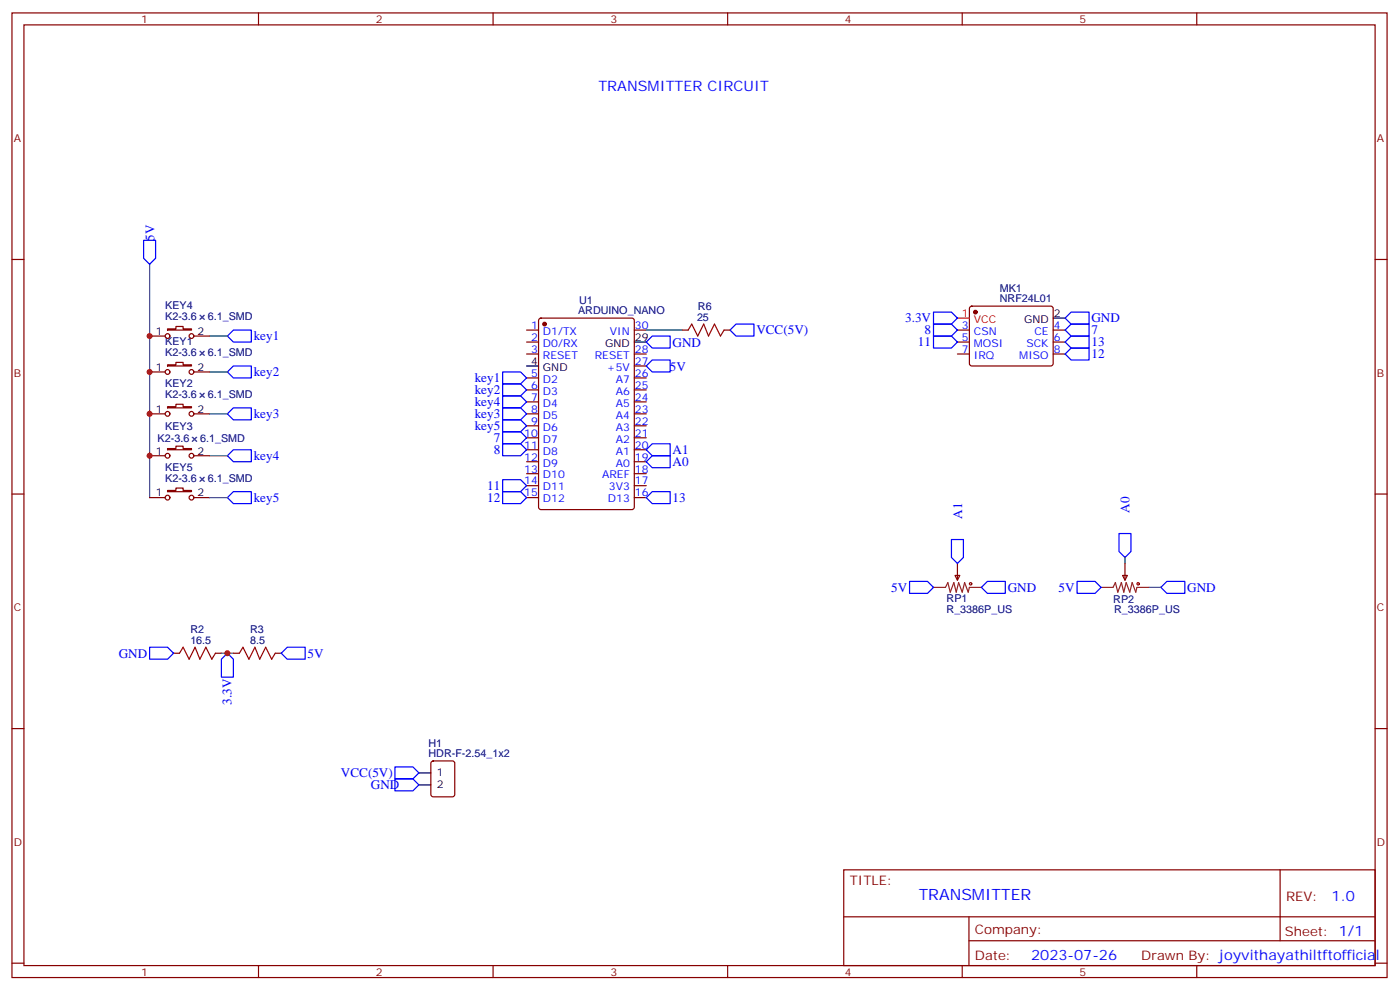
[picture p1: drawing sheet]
<svg xmlns="http://www.w3.org/2000/svg" width="413mm" height="292mm" viewBox="0 0 413 292" stroke-linecap="round" stroke-linejoin="round" font-family="sans-serif">
<g fill="none" stroke="#870000" stroke-width=".35">
<path d="M3.5 3.8h405.4v284.3h-405.4zM7.1 7.3h398.2v277.3h-398.2zM76.2 3.8v3.5M145.3 3.8v3.5M214.5 3.8v3.5M283.6 3.8v3.5M352.8 3.8v3.5M3.5 76.5h3.6M405.3 76.5h3.6M44.1 99.1h4.6M49.4 96.9h2.5v-.7h2.1v.7h2.4v.4h-7zM57.1 99.1h4.6"/>
<path d="M155.2 97.3h3.5M159 94l.5-.2h26.8l.6 .4 .1 55.3-.5 .7h-27l-.7-.4-.1-55.3zM187 97.3h3.5M201.1 97.3h1.7M213.4 97.3h1.8M282.2 97.3h3.6M286 90.4l.5-.2h23.2l.5 .2 .2 .5v16.5l-.7 .5-23.5-.1-.4-.6v-16.3zM310.4 97.3h3.6M44.1 109.6h4.6M49.4 107.5h2.5v-.7h2.1v.7h2.4v.4h-7zM49.4 119.9h2.5v-.7h2.1v.7h2.4v.3h-7zM57.1 109.6h4.6"/>
<path d="M155.2 100.8h3.5M155.2 104.4h3.5M155.2 111.4h3.5M155.2 114.9h3.5M155.2 118.5h3.5M187 104.4h3.5M187 111.4h3.5M187 114.9h3.5M187 118.5h3.5M187 107.9h3.5M282.2 100.8h3.6M282.2 104.4h3.6"/>
<path d="M310.4 100.8h3.6M310.4 104.4h3.6M44.1 122h4.6M44.1 134.3h4.6M49.4 132.2h2.5v-.7h2.1v.7h2.4v.4h-7zM57.1 122h4.6M57.1 134.3h4.6M155.2 122h3.5M155.2 125.5h3.5M155.2 129h3.5M155.2 132.6h3.5M155.2 136.1h3.5"/>
<path d="M155.2 139.6h3.5M187 122h3.5M187 125.5h3.5M187 129h3.5M187 132.6h3.5M187 136.1h3.5M187 139.6h3.5M3.5 145.6h3.6M44.1 146.7h4.6M49.4 144.6h2.5v-.7h2.1v.7h2.4v.3h-7zM57.1 146.7h4.6M155.2 143.2h3.5"/>
<path d="M155.2 146.7h3.5M187 143.2h3.5M187 146.7h3.5M405.3 145.6h3.6M281.5 169.6h1.4l-.7 1.4zM282.2 166.1v4.9M330.9 169.6h1.4l-.7 1.4zM331.6 166.1v4.9M51.2 192.5h1.7M63.5 192.5h1.8M68.8 192.5h1.8M81.1 192.5h1.8"/>
<path d="M3.5 214.8h3.6M405.3 214.8h3.6M127.2 224.5l.5-.2h5.6l.7 .4 .1 9.5-.5 .6-5.9 .1-.6-.5-.1-9.4zM248.7 256.4h156.6v28.2h-156.6zM377.3 256.4v20.9M248.7 270.2h156.5M285.6 277.3h119.6M285.6 270.2v14.2M3.5 283.9h3.6M76.2 284.6v3.5M145.3 284.6v3.5M214.5 284.6v3.5"/>
<path d="M283.6 284.6v3.5M352.8 284.6v3.5M405.3 283.9h3.6"/>
<circle cx="49.4" cy="99.1" r=".71"/>
<circle cx="56.4" cy="99.1" r=".71"/>
<circle cx="49.4" cy="109.6" r=".71"/>
<circle cx="56.4" cy="109.6" r=".71"/>
<circle cx="49.4" cy="122" r=".71"/>
<circle cx="49.4" cy="134.3" r=".71"/>
<circle cx="56.4" cy="134.3" r=".71"/>
<circle cx="56.4" cy="122" r=".71"/>
<circle cx="49.4" cy="146.7" r=".71"/>
<circle cx="56.4" cy="146.7" r=".71"/>
</g>
<g fill="#870000" stroke="#870000" stroke-width=".35">
<circle cx="160.5" cy="95.5" r=".53"/>
<circle cx="287.5" cy="92" r=".53"/>
</g>
<path d="M310.4 93.8h3.6M155.2 107.9h3.5M187 100.8h3.5M123.5 227.8h3.5M123.5 231.4h3.5" fill="none" stroke="#000" stroke-width=".35"/>
<path d="M44.1 77.9v68.8M61.7 99.1h5.3M190.5 97.3h10.6M61.7 109.6h5.3M61.7 122h5.3M61.7 134.3h5.3M61.7 146.7h5.3M331.6 164.3v1.8M338.7 173.1h3.5M65.3 192.5h3.5" fill="none" stroke="#008700" stroke-width=".35"/>
<g fill="none" stroke="#00f" stroke-width=".35">
<path d="M42.3 70.8h3.6v5.3l-1.8 1.8-1.8-1.8zM67 99.1l1.8-1.8h5.3v3.5h-5.3zM215.2 97.3l1.8-1.8h5.2v3.6h-5.2zM275.2 92h5.3l1.7 1.8-1.7 1.7h-5.3zM275.2 95.5h5.3l1.7 1.8-1.7 1.8h-5.3zM275.2 99.1h5.3l1.7 1.7-1.7 1.8h-5.3zM314 97.3l1.7-1.8h5.3v3.6h-5.3zM314 93.8l1.7-1.8h5.3v3.5h-5.3zM67 109.6l1.8-1.7h5.3v3.5h-5.3zM148.2 109.6h5.3l1.7 1.8-1.7 1.8h-5.3zM148.2 113.2h5.3l1.7 1.7-1.7 1.8h-5.3zM148.2 116.7h5.3l1.7 1.8-1.7 1.7h-5.3z"/>
<path d="M190.5 100.8l1.8-1.7h5.3v3.5h-5.3zM190.5 107.9l1.8-1.8h5.3v3.5h-5.3zM314 104.4l1.7-1.8h5.3v3.5h-5.3zM314 100.8l1.7-1.7h5.3v3.5h-5.3zM67 122l1.8-1.8h5.3v3.6h-5.3zM67 134.3l1.8-1.7h5.3v3.5h-5.3zM148.2 120.2h5.3l1.7 1.8-1.7 1.8h-5.3zM148.2 123.8h5.3l1.7 1.7-1.7 1.8h-5.3zM148.2 127.3h5.3l1.7 1.7-1.7 1.8h-5.3zM148.2 130.8h5.3l1.7 1.8-1.7 1.7h-5.3zM190.5 136.1l1.8-1.8h5.3v3.6h-5.3zM190.5 132.6l1.8-1.8h5.3v3.5h-5.3z"/>
<path d="M67 146.7l1.8-1.8h5.3v3.5h-5.3zM148.2 141.4h5.3l1.7 1.8-1.7 1.7h-5.3zM148.2 144.9h5.3l1.7 1.8-1.7 1.7h-5.3zM190.5 146.7l1.8-1.8h5.3v3.5h-5.3zM280.5 159h3.5v5.3l-1.8 1.8-1.7-1.8zM329.8 157.3h3.6v5.3l-1.8 1.7-1.8-1.7zM268.1 171.4h5.3l1.8 1.7-1.8 1.8h-5.3zM289.3 173.1l1.7-1.7h5.3v3.5h-5.3zM317.5 171.4h5.3l1.8 1.7-1.8 1.8h-5.3zM342.2 173.1l1.8-1.7h5.2v3.5h-5.2zM44.1 190.8h5.3l1.8 1.7-1.8 1.8h-5.3zM67 192.5l1.8 1.8v5.3h-3.5v-5.3z"/>
<path d="M82.9 192.5l1.8-1.7h5.3v3.5h-5.3zM116.4 226.1h5.3l1.8 1.7-1.8 1.8h-5.3zM116.4 229.6h5.3l1.8 1.8-1.8 1.7h-5.3z"/>
</g>
<g fill="none" stroke="#a10000" stroke-width=".35">
<path d="M202.8 97.3l1.1-1.8 1.8 3.6 1.7-3.6 1.4 3.6 1.8-3.6 1.8 3.6 1-1.8M52.9 192.5l1.1-1.7 1.7 3.5 1.8-3.5 1.4 3.5 1.8-3.5 1.7 3.5 1.1-1.8M70.6 192.5l1-1.7 1.8 3.5 1.7-3.5 1.5 3.5 1.7-3.5 1.8 3.5 1-1.8"/>
<circle cx="286.1" cy="172.1" r=".35"/>
<circle cx="335.5" cy="172.1" r=".35"/>
</g>
<path d="M275.2 173.1h3.5l.7-1.4 .7 2.9 1.1-2.9 .7 2.9 .7-2.9 1 2.9 .7-2.9 1.1 2.9 .4-1.5h3.5M324.6 173.1h3.5l.7-1.4 .7 2.9 1.1-2.9 .7 2.9 .7-2.9 1 2.9 .7-2.9 1.1 2.9 .3-1.5h3.6" fill="none" stroke="#8c2424" stroke-width=".35"/>
<path d="M282.2 93.8h3.6" fill="none" stroke="#f00" stroke-width=".35"/>
<g fill="#c00">
<circle cx="44.1" cy="122" r=".88"/>
<circle cx="44.1" cy="109.6" r=".88"/>
<circle cx="67" cy="192.5" r=".88"/>
<circle cx="44.1" cy="134.3" r=".88"/>
<circle cx="44.1" cy="99.1" r=".88"/>
</g>
<text font-size="4.6" fill="#00f" x="270.8" y="265.4">TRANSMITTER</text>
<g font-size="4.2" fill="#00f">
<text x="176.4" y="26.7">TRANSMITTER CIRCUIT</text>
<text x="392.5" y="265.7">1.0</text>
<text x="304" y="283">2023-07-26</text>
</g>
<g font-size="3.9" fill="#00f">
<text x="45.5" y="71" transform="rotate(-90 45.5 71)">5V</text>
<text x="266.8" y="95">3.3V</text>
<text x="321.7" y="95">GND</text>
<text x="74.8" y="100.3">key1</text>
<text x="223" y="98.6">VCC(5V)</text>
<text x="272.5" y="98.6">8</text>
<text x="321.7" y="98.6">7</text>
<text x="198.3" y="102.2">GND</text>
<text x="270.6" y="102.1">11</text>
<text x="321.7" y="105.6">12</text>
<text x="321.7" y="102.1">13</text>
<text x="74.8" y="110.9">key2</text>
<text x="139.9" y="112.7">key1</text>
<text x="197.4" y="109.3">5V</text>
<text x="139.9" y="116.2">key2</text>
<text x="139.9" y="119.7">key4</text>
<text x="74.8" y="123.3">key3</text>
<text x="139.9" y="123.3">key3</text>
<text x="139.9" y="126.8">key5</text>
<text x="145.5" y="130.3">7</text>
<text x="74.8" y="135.6">key4</text>
<text x="145.5" y="133.8">8</text>
<text x="198.3" y="137.4">A0</text>
<text x="198.3" y="133.9">A1</text>
<text x="74.8" y="148">key5</text>
<text x="143.6" y="144.4">11</text>
<text x="143.6" y="148">12</text>
<text x="198.3" y="148">13</text>
<text x="283.6" y="152.9" transform="rotate(-90 283.6 152.9)">A1</text>
<text x="333" y="151.1" transform="rotate(-90 333 151.1)">A0</text>
<text x="262.7" y="174.4">5V</text>
<text x="297" y="174.5">GND</text>
<text x="312.1" y="174.4">5V</text>
<text x="350" y="174.5">GND</text>
<text x="35" y="193.8">GND</text>
<text x="90.7" y="193.8">5V</text>
<text x="68.2" y="207.7" transform="rotate(-90 68.2 207.7)">3.3V</text>
<text x="100.5" y="229.1">VCC(5V)</text>
<text x="109.3" y="232.5">GND</text>
</g>
<g font-size="3.9" fill="#800">
<text x="250.5" y="261">TITLE:</text>
<text x="379.1" y="265.7">REV:</text>
<text x="287.4" y="275.2">Company:</text>
<text x="378.7" y="275.8">Sheet: 1/1</text>
<text x="287.4" y="282.9">Date:</text>
<text x="336.4" y="282.9">Drawn By: joyvithayathiltftofficial</text>
</g>
<g font-size="3.2" fill="#800">
<text x="41.6" y="6.8">1</text>
<text x="110.8" y="6.8">2</text>
<text x="179.9" y="6.8">3</text>
<text x="249.1" y="6.8">4</text>
<text x="318.2" y="6.8">5</text>
<text x="4.1" y="41.9">A</text>
<text x="405.9" y="41.9">A</text>
<text x="4.1" y="111.1">B</text>
<text x="405.9" y="111.1">B</text>
<text x="4.1" y="180.2">C</text>
<text x="405.9" y="180.2">C</text>
<text x="4.1" y="249.3">D</text>
<text x="405.9" y="249.3">D</text>
<text x="41.6" y="287.6">1</text>
<text x="110.8" y="287.6">2</text>
<text x="179.9" y="287.6">3</text>
<text x="249.1" y="287.6">4</text>
<text x="318.2" y="287.6">5</text>
</g>
<g font-size="3.2" fill="#000080">
<text x="170.7" y="89.5">U1</text>
<text x="294.7" y="89.1">NRF24L01</text>
<text x="294.7" y="86.1">MK1</text>
<text x="48.7" y="94.4">K2-3.6</text>
<text x="48.7" y="91.2">KEY4</text>
<text x="61.2" y="94.4">6.1_SMD</text>
<text x="170.4" y="92.6">ARDUINO_NANO</text>
<text x="205.5" y="94.5">25</text>
<text x="205.7" y="91.4">R6</text>
<text x="48.7" y="101.8">KEY1</text>
<text x="48.7" y="105">K2-3.6</text>
<text x="61.2" y="105">6.1_SMD</text>
<text x="48.7" y="117.3">K2-3.6</text>
<text x="48.7" y="114.2">KEY2</text>
<text x="61.2" y="117.3">6.1_SMD</text>
<text x="46.5" y="130.2">K2-3.6</text>
<text x="48.7" y="126.6">KEY3</text>
<text x="59" y="130.2">6.1_SMD</text>
<text x="48.7" y="142">K2-3.6</text>
<text x="48.7" y="139">KEY5</text>
<text x="61.2" y="142">6.1_SMD</text>
<text x="279" y="177.6">RP1</text>
<text x="328.2" y="177.8">RP2</text>
<text x="279" y="180.7">R_3386P_US</text>
<text x="328.4" y="180.7">R_3386P_US</text>
<text x="56.1" y="189.7">16.5</text>
<text x="56.1" y="186.7">R2</text>
<text x="73.7" y="189.7">8.5</text>
<text x="73.7" y="186.7">R3</text>
<text x="126.3" y="220.2">H1</text>
<text x="126.3" y="223.2">HDR-F-2.54_1x2</text>
</g>
<g font-size="3.2" fill="#f00">
<text x="283.6" y="93.4">1</text>
<text x="287.1" y="95.2">VCC</text>
</g>
<g font-size="3.2">
<text x="301.9" y="95.2">GND</text>
<text x="310.6" y="93.4">2</text>
<text x="46" y="98.7">1</text>
<text x="58.2" y="98.7">2</text>
<text x="187.1" y="100.5">29</text>
<text x="156.6" y="107.5">4</text>
<text x="178.4" y="102.2">GND</text>
<text x="46" y="109.3">1</text>
<text x="58.2" y="109.3">2</text>
<text x="160.1" y="109.3">GND</text>
<text x="46" y="121.6">1</text>
<text x="58.2" y="121.6">2</text>
<text x="46" y="134">1</text>
<text x="58.2" y="134">2</text>
<text x="46" y="146.3">1</text>
<text x="58.2" y="146.3">2</text>
<text x="128.8" y="228.9">1</text>
<text x="128.8" y="232.4">2</text>
</g>
<g font-size="3.2" fill="#00f">
<text x="156.6" y="96.9">1</text>
<text x="156.6" y="100.5">2</text>
<text x="160.1" y="98.7">D1/TX</text>
<text x="179.8" y="98.7">VIN</text>
<text x="187.1" y="96.9">30</text>
<text x="283.6" y="96.9">3</text>
<text x="283.6" y="100.5">5</text>
<text x="287.1" y="98.7">CSN</text>
<text x="304.9" y="98.7">CE</text>
<text x="310.6" y="100.5">6</text>
<text x="310.6" y="96.9">4</text>
<text x="156.6" y="104">3</text>
<text x="160.1" y="102.2">D0/RX</text>
<text x="160.1" y="105.8">RESET</text>
<text x="175.3" y="105.8">RESET</text>
<text x="187.1" y="107.5">27</text>
<text x="187.1" y="104">28</text>
<text x="283.6" y="104">7</text>
<text x="287.1" y="102.2">MOSI</text>
<text x="287.1" y="105.8">IRQ</text>
<text x="300.5" y="105.8">MISO</text>
<text x="302.6" y="102.2">SCK</text>
<text x="310.6" y="104">8</text>
<text x="156.6" y="111.1">5</text>
<text x="160.1" y="112.8">D2</text>
<text x="178.9" y="109.3">+5V</text>
<text x="181.5" y="112.8">A7</text>
<text x="187.1" y="111.1">26</text>
<text x="156.6" y="114.6">6</text>
<text x="156.6" y="118.1">7</text>
<text x="160.1" y="116.3">D3</text>
<text x="160.1" y="119.9">D4</text>
<text x="181.5" y="119.9">A5</text>
<text x="181.5" y="116.3">A6</text>
<text x="187.1" y="118.1">24</text>
<text x="187.1" y="114.6">25</text>
<text x="156.6" y="121.6">8</text>
<text x="156.6" y="125.2">9</text>
<text x="160.1" y="123.4">D5</text>
<text x="181.5" y="123.4">A4</text>
<text x="187.1" y="125.2">22</text>
<text x="187.1" y="121.6">23</text>
<text x="154.5" y="128.7">10</text>
<text x="160.1" y="126.9">D6</text>
<text x="160.1" y="130.5">D7</text>
<text x="181.5" y="130.5">A2</text>
<text x="181.5" y="126.9">A3</text>
<text x="187.1" y="128.7">21</text>
<text x="154.5" y="132.2">11</text>
<text x="154.5" y="135.7">12</text>
<text x="160.1" y="134">D8</text>
<text x="160.1" y="137.5">D9</text>
<text x="181.5" y="137.5">A0</text>
<text x="181.5" y="134">A1</text>
<text x="187.1" y="135.7">19</text>
<text x="187.1" y="132.2">20</text>
<text x="154.5" y="139.3">13</text>
<text x="154.5" y="142.8">14</text>
<text x="160.1" y="141">D10</text>
<text x="177.5" y="141">AREF</text>
<text x="187.1" y="142.8">17</text>
<text x="187.1" y="139.3">18</text>
<text x="154.5" y="146.3">15</text>
<text x="160.1" y="144.6">D11</text>
<text x="160.1" y="148.1">D12</text>
<text x="179.2" y="148.1">D13</text>
<text x="179.5" y="144.6">3V3</text>
<text x="187.1" y="146.3">16</text>
</g>
</svg>
